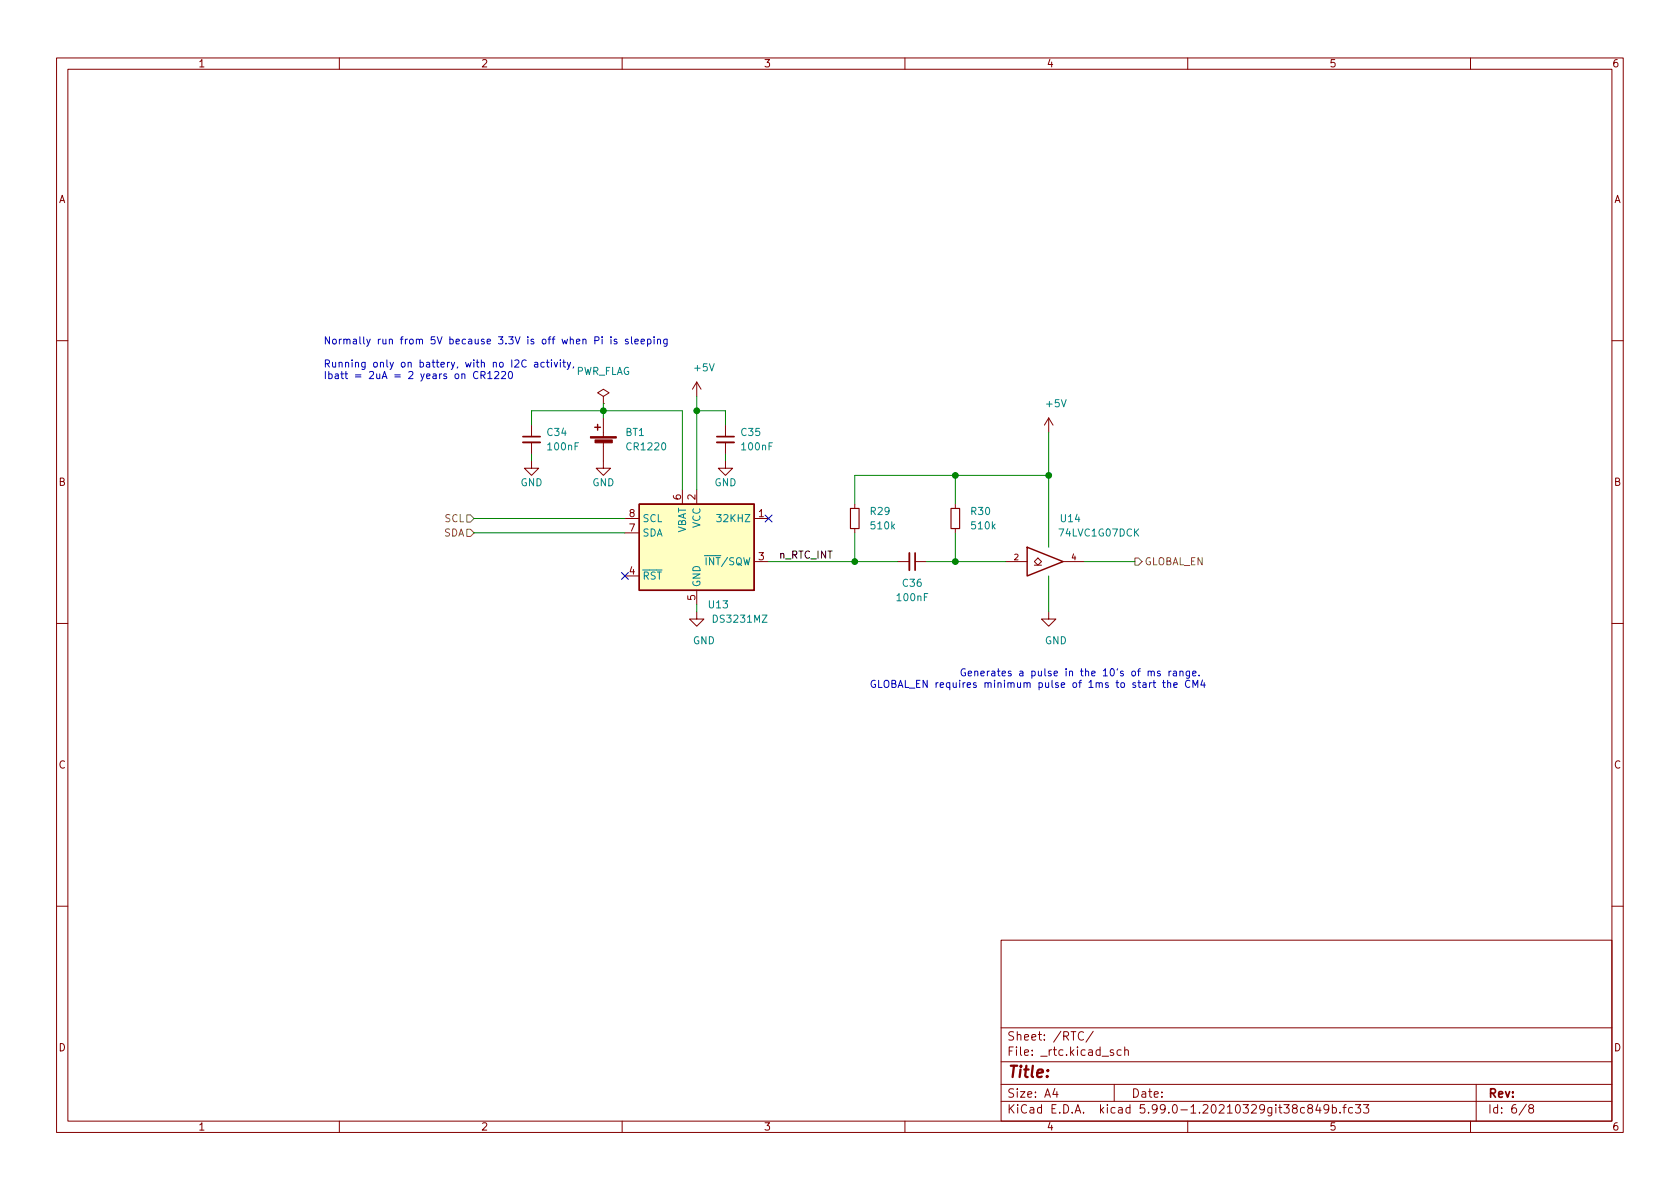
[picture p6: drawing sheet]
<svg xmlns="http://www.w3.org/2000/svg" width="297mm" height="210mm" viewBox="0 0 297 210" stroke-linecap="round" stroke-linejoin="round" font-family="sans-serif">
<g fill="none" stroke="#840000" stroke-width=".18">
<path d="M10 10.2h277v190.1h-277zM12 12.2h273v186.1h-273zM60 10.2v2M110 10.2v2M160 10.2v2M210 10.2v2M260 10.2v2M10 60.2h2M94 75.2v2M94 78.2v2.1M106.7 78.2v4.6h1.2l-1.2 1.3-1.3-1.3h1.3M106.7 70.1l1-.6-1-.7-1 .7 1 .6v1.3"/>
<path d="M106.7 71.4h.1M106.7 73.9v3.3M123.2 67.6l-.8 1.2M123.2 67.6v2.5M123.2 67.6l.8 1.2M128.3 75.2v2M128.3 78.2v2.1M185.4 73.9l-.7 1.3M185.4 73.9v2.5M185.4 73.9l.8 1.3M285 60.2h2M94 81.5v1.3h1.2l-1.2 1.3-1.3-1.3h1.3"/>
<path d="M110.5 91.7h2.5M110.5 94.2h2.5M120.6 86.6v2.5M123.2 86.6v2.5M128.3 81.5v1.3h1.2l-1.2 1.3-1.3-1.3h1.3M133.3 91.7h2.6M133.3 99.3h2.6M151.1 89.1v.8M151.1 93.5v.7M158.7 99.3h2.1M161.8 99.3h2M168.9 89.1v.8"/>
<path d="M168.9 93.5v.7M177.8 99.3h3.8M182.9 99.9h1.2M183.5 98.7l.6 .6-.6 .6-.6-.6zM188 99.3h3.8M10 110.2h2M110.5 101.8h2.5M123.2 108.2v1.3h1.3l-1.3 1.2-1.3-1.2h1.3M123.2 104.4v2.5M185.4 108.2v1.3h1.3l-1.3 1.2-1.3-1.2h1.3M285 110.2h2M10 160.2h2"/>
<path d="M177 166.3h108v32h-108zM285 160.2h2M60 198.3v2M110 198.3v2M160 198.3v2M177 194.8h108M177 191.8h108M177 187.8h108M177 181.8h108M186.5 192.5l-.4 1h1M186.9 193v1M191.6 182.6a.6 .6 0 0 0-.8 0 .6 .6 0 0 0-.2 .7 .56 .56 0 0 0 .3 .6 .56 .56 0 0 0 .7-.1"/>
<path d="M193.3 182.4l-1.3 1.9M196.9 185.7l-.4-.1-.2 .2 .1 .3 .5 .1v.4h-.6M197 191.8v3M198.2 185.7l-.4-.1-.3 .3v.4l.1 .3h.6M198.9 185.8l.2-.2 .3 .1 .1 .9M198.9 185.1v1.5M210 198.3v2M230.6 195.9l-.4-.1-.3 .3v.4l.2 .3h.5M231.5 196l-.3-.3 .1-.2 .2-.2 .4 .1 .2 .2-.1 .2-.6 .2-.2 .3 .1 .4 .2 .1h.4l.2-.3-.1-.4-.2-.1M233 195.3l-.4 1h1M233.4 195.8v1M234.9 196l-.3 .3h-.2l-.3-.3 .1-.6 .4-.1 .3 .2a.99 .99 0 0 1-.4 1.3h-.3"/>
<path d="M235.6 195.9l.4-.1 .3 .3v.4l-.2 .3h-.5M235.6 195.3v1.5M236.9 196.7v.1M237.4 195.8h.6M238 195.3l-.4 .2v1.3M239.1 195.9l-.4-.1-.3 .3v.4l.2 .3h.5M239.6 195.3h1l-.5 .6 .4 .1v.7l-.2 .1h-.4l-.3-.1M241.1 195.3h.9l-.5 .6 .4 .1v.7l-.2 .1h-.4l-.2-.1M260 198.3v2M261 191.8v6.5M269.9 195.3l-1.3 1.9M270.6 196l-.3-.3 .1-.2 .2-.2 .4 .1 .2 .2-.1 .2-.7 .2-.1 .3v.2l.3 .3h.4l.2-.3-.1-.4-.2-.1"/>
</g>
<path d="M92.5 78.2h3M126.7 78.2h3.1M160.8 97.8v3" fill="none" stroke="#840000" stroke-width=".33"/>
<path d="M92.5 77.2h3M126.7 77.2h3.1M161.8 97.8v3" fill="none" stroke="#840000" stroke-width=".3"/>
<path d="M150.4 89.9h1.5v3.6h-1.5zM168.1 89.9h1.6v3.6h-1.6z" fill="none" stroke="#840000" stroke-width=".2"/>
<path d="M113 89.1h20.3v15.3h-20.3z" fill="#ffffc2" stroke="#ffffc2" stroke-width=".18"/>
<path d="M105.2 75.6h1M105.7 75.1v1M113 89.1h20.3v15.3h-20.3zM181.6 96.8l6.4 2.5-6.4 2.5z" fill="none" stroke="#840000" stroke-width=".25"/>
<path d="M124.5 98.3h.6" fill="none" stroke="#008484" stroke-width=".18"/>
<g fill="#840000" stroke="#840000" stroke-width=".18">
<path d="M104.4 77.2h4.6v.3h-4.6z"/>
<path d="M105.2 77.8h3.1v.5h-3.1z"/>
</g>
<path d="M82.5 93.6h.7l.6 .6-.6 .7h-.7zM82.5 91.1h.7l.6 .6-.6 .6h-.7zM200.7 98.7h.6l.6 .6-.6 .6h-.6z" fill="none" stroke="#848400" stroke-width=".18"/>
<g fill="none" stroke="#0000c2" stroke-width=".18">
<path d="M106.5 59.6v.1M106.5 60v.8M108 59.6v.1M108 60v.8M111.7 59.6v1l.1 .2M114.5 60v1.2M115.6 59.6v.1M115.6 60v.8M116.3 60v.8M117.9 60v1l-.2 .2h-.3M84.5 65.8a.6 .6 0 0 0-.8 .4 .6 .6 0 0 0 .6 .8l.2-.2M85 66.4l.7-.1 .1-.2-.1-.3-.7-.1v1.3"/>
<path d="M85.3 66.4l.5 .6M86.3 66.1l.3-.4v1.3M86.3 67h.7M87.5 65.8l.4-.1 .3 .4-.8 .9h.8M88.7 65.8l.5-.1 .2 .4-.8 .9h.8M90 65.8l.2-.1a.68 .68 0 0 1 .4 .6 .68 .68 0 0 1-.4 .7l-.2-.2-.1-.3zM93 63.8a.6 .6 0 0 0-.8 .4 .6 .6 0 0 0 .6 .7l.2-.1M94.5 64.1h.5l.1 .8M95.1 64.4h-.4l-.2 .2 .2 .3h.4M96.2 64.1h-.3l-.3 .2 .1 .6h.5M96.6 64.1h.5M96.8 63.6v1.1l.3 .2"/>
<path d="M97.5 63.6v.2M97.5 64.1v.8M98 64.1l.3 .8 .3-.8M99.1 63.6v.2M99.1 64.1v.8M99.5 64.1h.5M99.7 63.6v1.1l.3 .2M100.3 64.1l.3 .8M100.9 64.1l-.4 1.1-.2 .1M105.2 60.2h.6l.1-.2-.1-.3-.6-.1v1.2M109.1 60h-.3l-.2 .2v.1l.5 .2v.3h-.5M111.1 60h-.4l-.1 .2v.1l.5 .2v.3h-.5"/>
<path d="M112.3 60.4l.6-.1-.1-.3h-.4l-.1 .2v.6h.5M113.3 60.4l.7-.1-.1-.3h-.4l-.2 .2 .1 .6h.5M114.5 60h.4l.2 .2-.1 .6h-.5M116.3 60.1l.1-.1h.3l.1 .8M117.9 60h-.3l-.3 .2 .2 .6h.4M170.6 118.3a.59 .59 0 0 0-.7 .6 .59 .59 0 0 0 .7 .6l.1-.5h-.2M171.2 119.1l.6-.1-.1-.3h-.3l-.2 .2 .1 .6h.4M172.3 118.8l.2-.1h.3l.1 .8M172.3 118.7v.8M173.4 119.1l.6-.1v-.3h-.4l-.2 .2 .1 .6h.5M174.6 118.7v.8M174.9 118.7l-.3 .2"/>
<path d="M175.4 118.7h.4l.1 .8M175.9 119h-.4l-.2 .2 .2 .3h.4M176.3 118.7h.5M176.5 118.3v1l.3 .2M210.9 119.1l.6-.1-.1-.3h-.4l-.1 .2v.6h.5M212 119.4v.1M154.7 120.4a.59 .59 0 0 0-.7 .5 .59 .59 0 0 0 .7 .6l.1-.5h-.2M155.3 120.3v1.3h.7M156.5 120.4l.1-.1a.43 .43 0 0 1 .6 .4v.4a.42 .42 0 0 1-.5 .5 .42 .42 0 0 1-.4-.5v-.4zM157.7 120.9l.6-.1 .1-.1-.1-.3-.6-.1v1.3h.5l.2-.2v-.3l-.3-.2M158.8 121.6l.4-1.3 .4 1.3M158.9 121.2h.6"/>
<path d="M160.1 120.3v1.3h.6M160.8 121.7h1M210.9 121.6v-1.3l.4 .9 .5-.9v1.3M212.6 120.2l-.3 .9h.8M212.9 120.7v.9"/>
</g>
<g fill="none" stroke="#008400" stroke-width=".18">
<path d="M94 75.2v-2.6h26.6v14M106.7 71.4v2.5M123.2 72.6h5.1v2.6M123.2 70.1v16.5M185.4 76.4v20.4M83.8 91.7h26.7M83.8 94.2h26.7M94 80.3v1.2M128.3 80.3v1.2M135.9 99.3h22.8M151.1 94.2v5.1M163.8 99.3h14"/>
<path d="M168.9 84.1v5M168.9 94.2v5.1M185.4 84.1h-34.3v5M191.8 99.3h8.9M123.2 106.9v1.3M185.4 101.8v6.4"/>
</g>
<path d="M135.3 91.1l1.2 1.2M136.5 91.1l-1.2 1.2M109.9 101.2l1.2 1.3M111.1 101.2l-1.2 1.3" fill="none" stroke="#000084" stroke-width=".18"/>
<g fill="#008400" stroke="#008400" stroke-width=".18">
<circle cx="185.4" cy="84.1" r=".51"/>
<circle cx="151.1" cy="99.3" r=".51"/>
<circle cx="168.9" cy="99.3" r=".51"/>
<circle cx="168.9" cy="84.1" r=".51"/>
<circle cx="123.2" cy="72.6" r=".51"/>
<circle cx="106.7" cy="72.6" r=".51"/>
</g>
<text font-size="2.8" fill="#840000" x="178" y="190.6">Title:</text>
<g font-size="2.1" fill="#840000">
<text x="178" y="184">Sheet: /RTC/</text>
<text x="178" y="186.7">File: _rtc.kicad_sch</text>
<text x="178" y="196.9">KiCad E.D.A. kicad 5.99.0-1.20210329git38c849b.fc33</text>
<text x="178" y="194.1">Size: A4</text>
<text x="200" y="194.1">Date:</text>
<text x="263" y="194.1">Rev:</text>
<text x="263" y="196.9">Id: 6/8</text>
</g>
<g font-size="1.8" fill="#840000">
<text x="35" y="11.9">1</text>
<text x="85" y="11.9">2</text>
<text x="135" y="11.9">3</text>
<text x="185" y="11.9">4</text>
<text x="235" y="11.9">5</text>
<text x="285" y="11.9">6</text>
<text x="10.3" y="35.9">A</text>
<text x="285.3" y="35.9">A</text>
<text x="10.3" y="85.9">B</text>
<text x="120.4" y="88.4" transform="rotate(-90 120.4 88.4)">6</text>
<text x="122.9" y="88.4" transform="rotate(-90 122.9 88.4)">2</text>
<text x="285.3" y="85.9">B</text>
<text x="111.3" y="94">7</text>
<text x="111.3" y="91.4">8</text>
<text x="134.1" y="91.4">1</text>
<text x="111.3" y="101.6">4</text>
<text x="134.1" y="99.1">3</text>
<text x="122.9" y="106.2" transform="rotate(-90 122.9 106.2)">5</text>
<text x="10.3" y="135.9">C</text>
<text x="285.3" y="135.9">C</text>
<text x="10.3" y="185.9">D</text>
<text x="285.3" y="185.9">D</text>
<text x="35" y="199.9">1</text>
<text x="85" y="199.9">2</text>
<text x="135" y="199.9">3</text>
<text x="185" y="199.9">4</text>
<text x="235" y="199.9">5</text>
<text x="285" y="199.9">6</text>
</g>
<g font-size="1.8" fill="#0000c2">
<text x="57.1" y="60.9">Normally run from 5V because 3.3V is off when Pi is sleeping</text>
<text x="57.1" y="65">Running only on battery, with no I2C activity,</text>
<text x="57.1" y="67">Ibatt = 2uA = 2 years on CR1220</text>
<text x="101.7" y="66.3">PWR_FLAG</text>
<text x="177.5" y="119.6">Generates a pulse in the 10's of ms range.</text>
<text x="161.5" y="121.6">GLOBAL_EN requires minimum pulse of 1ms to start the CM4</text>
</g>
<g font-size="1.8" fill="#008484">
<text x="122.9" y="65.7">+5V</text>
<text x="96.8" y="77.1">C34</text>
<text x="110.6" y="77.1">BT1</text>
<text x="131.1" y="77.1">C35</text>
<text x="185.1" y="72">+5V</text>
<text x="97" y="79.6">100nF</text>
<text x="111" y="79.6">CR1220</text>
<text x="131.3" y="79.6">100nF</text>
<text x="92" y="86">GND</text>
<text x="104.7" y="86">GND</text>
<text x="126.3" y="86">GND</text>
<text x="113.5" y="94.9">SDA</text>
<text x="113.5" y="92.3">SCL</text>
<text x="121.3" y="94.5" transform="rotate(-90 121.3 94.5)">VBAT</text>
<text x="123.8" y="93.4" transform="rotate(-90 123.8 93.4)">VCC</text>
<text x="127.2" y="92.3">32KHZ</text>
<text x="154" y="91.1">R29</text>
<text x="154.1" y="93.6">510k</text>
<text x="171.8" y="91.1">R30</text>
<text x="171.9" y="93.6">510k</text>
<text x="187.5" y="94.9">74LVC1G07DCK</text>
<text x="187.6" y="92.3">U14</text>
<text x="125.3" y="99.9">~INT~/SQW</text>
<text x="113.5" y="102.5">~RST</text>
<text x="123.8" y="103.9" transform="rotate(-90 123.8 103.9)">GND</text>
<text x="125.4" y="107.6">U13</text>
<text x="158.7" y="106.3">100nF</text>
<text x="159.7" y="103.8">C36</text>
<text x="122.5" y="113.9">GND</text>
<text x="126.3" y="110.1">DS3231MZ</text>
<text x="184.7" y="113.9">GND</text>
</g>
<g font-size="1.8" fill="#848400">
<text x="78.4" y="94.9">SDA</text>
<text x="78.6" y="92.3">SCL</text>
<text x="202.3" y="99.9">GLOBAL_EN</text>
</g>
<text font-size="1.8" x="137.8" y="98.8">n_RTC_INT</text>
<g font-size="1.4" fill="#840000">
<text x="179.3" y="99.1">2</text>
<text x="189.5" y="99.1">4</text>
</g>
</svg>
